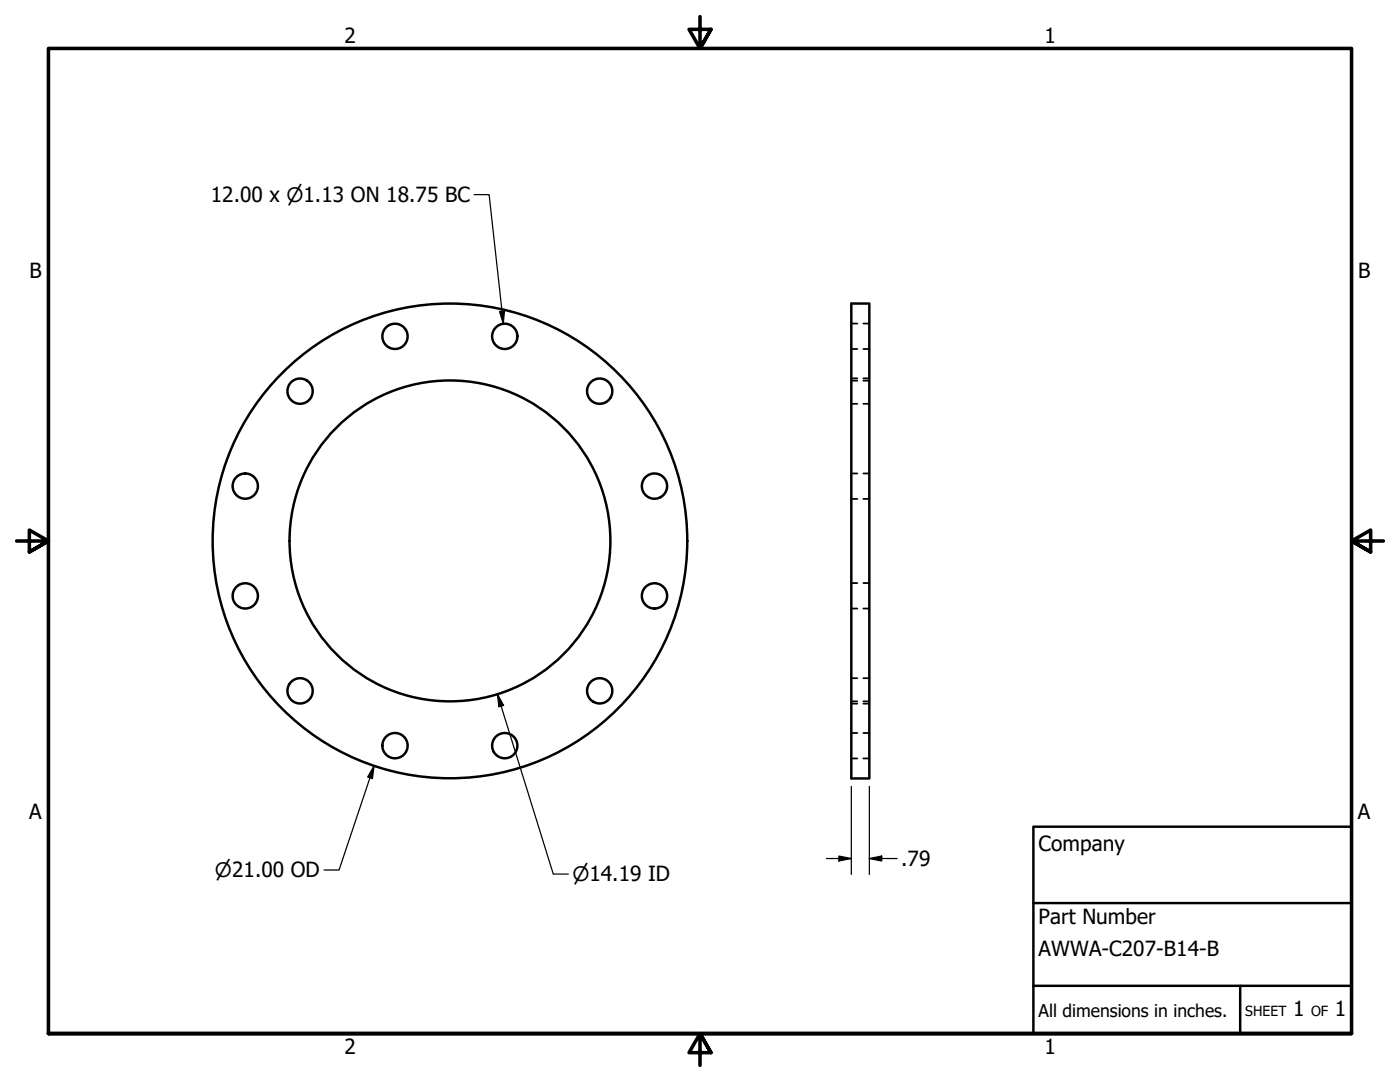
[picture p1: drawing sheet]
<svg xmlns="http://www.w3.org/2000/svg" width="279mm" height="216mm" viewBox="0 0 279 216" stroke-linecap="round" stroke-linejoin="round" font-family="sans-serif">
<!-- layer: Visible (ANSI) -->
<g fill="none" stroke="#000" stroke-width=".49">
<path d="M169.9 60.6h3.6v94.7h-3.6z"/>
<circle cx="59.9" cy="78.1" r="2.52"/>
<circle cx="78.8" cy="67.1" r="2.52"/>
<circle cx="100.7" cy="67.1" r="2.52"/>
<circle cx="119.7" cy="78.1" r="2.52"/>
<circle cx="48.9" cy="97" r="2.52"/>
<circle cx="130.6" cy="97" r="2.52"/>
<circle cx="48.9" cy="118.9" r="2.52"/>
<circle cx="89.8" cy="107.9" r="47.4"/>
<circle cx="89.8" cy="107.9" r="32"/>
<circle cx="130.6" cy="118.9" r="2.52"/>
<circle cx="59.9" cy="137.8" r="2.52"/>
<circle cx="119.7" cy="137.8" r="2.52"/>
<circle cx="78.8" cy="148.8" r="2.52"/>
<circle cx="100.7" cy="148.8" r="2.52"/>
</g>
<!-- layer: Hidden (ANSI) -->
<g fill="none" stroke="#000" stroke-width=".35">
<path d="M169.9 76h1.2M169.9 75.5h1.2M169.9 69.6h1.2M169.9 64.6h1.2M172.3 76h1.2M172.3 75.5h1.2M172.3 69.6h1.2M172.3 64.6h1.2M169.9 80.6h1.2M169.9 99.6h1.2M169.9 94.5h1.2M172.3 80.6h1.2"/>
<path d="M172.3 99.6h1.2M172.3 94.5h1.2M169.9 116.3h1.2M172.3 116.3h1.2M169.9 139.9h1.2M169.9 121.4h1.2M169.9 135.3h1.2M172.3 139.9h1.2M172.3 121.4h1.2M172.3 135.3h1.2M169.9 140.4h1.2M169.9 151.3h1.2"/>
<path d="M169.9 146.3h1.2M172.3 140.4h1.2M172.3 151.3h1.2M172.3 146.3h1.2"/>
</g>
<!-- layer: Border (ANSI) -->
<path d="M139.7 3.3v6.4l-2.2-3.8h4.4l-2.2 3.8 2.2-3.8M3.3 107.9h6.4l-3.8-2.1v4.3l3.8-2.2-3.8 2.2M276.1 107.9h-6.4l3.8-2.1v4.3l-3.8-2.2 3.8 2.2M9.7 206.2v-196.5h260v196.5h-260h260M141.9 210l-2.2-3.8 2.2 3.8h-4.4l2.2-3.8v6.4" fill="none" stroke="#000" stroke-width=".71"/>
<!-- layer: Title (ANSI) -->
<path d="M206.2 165h63.5v41.2h-63.5zM206.2 196.7h63.5M206.2 180.2h63.5M247.5 196.7v9.5" fill="none" stroke="#000" stroke-width=".49"/>
<!-- layer: Dimension (ANSI) -->
<path d="M94.6 38.8h3l2.8 25.8M99.7 62.2l1-.1-.3 2.5zM99.3 138.5l1.2 2.3-.9 .2zM99.3 138.5l11.1 35.9h3M74.6 152.8l-.3 2.6-.9-.4zM74.6 152.8l-6.9 20.8h-3M169.9 156.9v17.6M173.5 156.9v17.6M164.9 171.3h5M167.4 170.8l2.5 .5-2.5 .5zM173.5 171.3l2.5-.5v1zM173.5 171.3h5.5" fill="none" stroke="#000" stroke-width=".25"/>
<g fill="#000">
<path d="M99.7 62.2l1-.1-.3 2.5z" fill-rule="evenodd"/>
<path d="M74.6 152.8l-.3 2.6-.9-.4z" fill-rule="evenodd"/>
<path d="M99.3 138.5l1.2 2.3-.9 .2z" fill-rule="evenodd"/>
<path d="M167.4 170.8l2.5 .5-2.5 .5z" fill-rule="evenodd"/>
<path d="M173.5 171.3l2.5-.5v1z" fill-rule="evenodd"/>
</g>
<g font-size="4.2">
<text x="68.7" y="8.6">2</text>
<text x="208.4" y="8.6">1</text>
<text x="42.1" y="40.3">12.00 x ⌀1.13 ON 18.75 BC</text>
<text x="5.9" y="55.5">B</text>
<text x="271" y="55.5">B</text>
<text x="5.8" y="163.4">A</text>
<text x="271" y="163.4">A</text>
<text x="179.8" y="172.8">.79</text>
<text x="207.3" y="169.8">Company</text>
<text x="207.3" y="184.4">Part Number</text>
<text x="207.3" y="190.7">AWWA-C207-B14-B</text>
<text x="258.1" y="202.8">1</text>
<text x="266.4" y="202.8">1</text>
<text x="68.7" y="210.3">2</text>
<text x="208.4" y="210.3">1</text>
</g>
<g font-size="4">
<text x="42.9" y="175">⌀21.00 OD</text>
<text x="114.2" y="175.9">⌀14.19 ID</text>
</g>
<text font-size="3.5" x="207.3" y="202.9">All dimensions in inches.</text>
<g font-size="2.8">
<text x="248.5" y="202.8">SHEET</text>
<text x="261.7" y="202.8">OF</text>
</g>
</svg>
